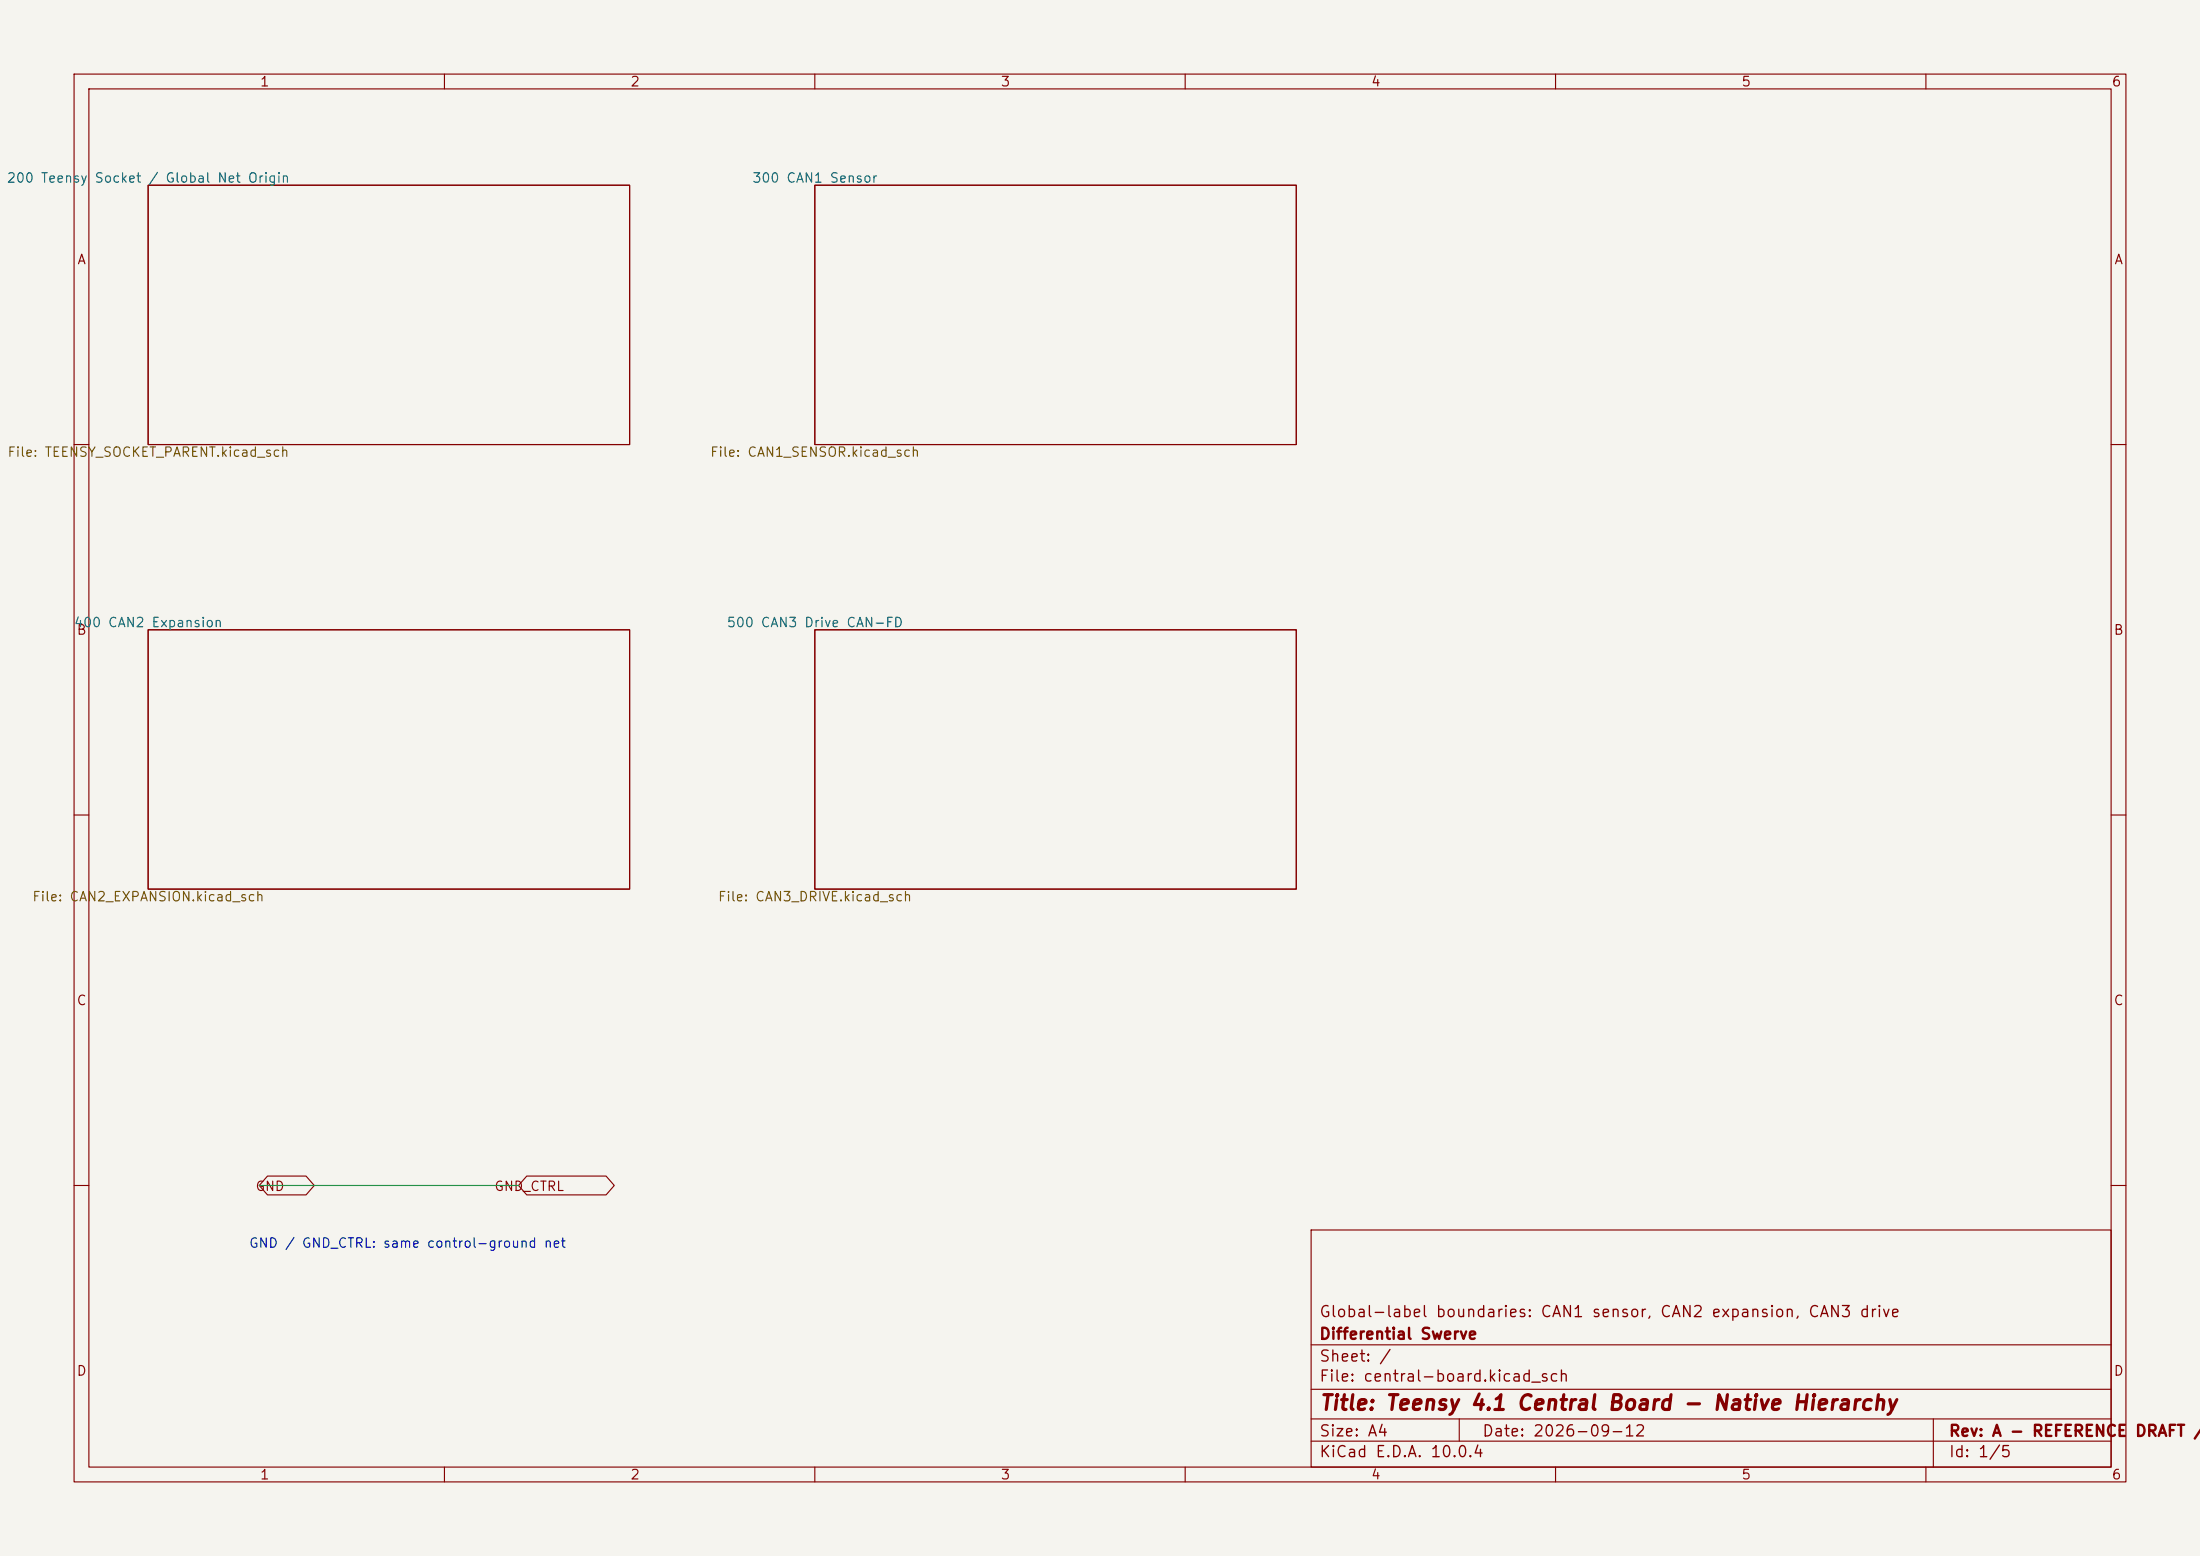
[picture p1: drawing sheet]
<svg xmlns="http://www.w3.org/2000/svg" width="297mm" height="210mm" viewBox="0 0 297 210" stroke-linecap="round" stroke-linejoin="round" font-family="sans-serif">
<path d="M0 0h297v210h-297z" fill="#f5f4ef" stroke="#f5f4ef" stroke-width=".14"/>
<g fill="none" stroke="#840000" stroke-width=".15">
<path d="M10 10h277v190h-277zM12 12h273v186h-273zM60 10v2M110 10v2M160 10v2M210 10v2M260 10v2M20 25h65v35h-65zM110 25h65v35h-65zM10 60h2M285 60h2M20 85h65v35h-65z"/>
<path d="M110 85h65v35h-65zM10 110h2M285 110h2M36.1 158.7h5.2l1.1 1.3-1.1 1.3h-5.2l-1.1-1.3zM71.1 158.7h10.7l1.1 1.3-1.1 1.3h-10.7l-1.1-1.3zM10 160h2M177 166h108v32h-108zM285 160h2M60 198v2M110 198v2M160 198v2M177 194.5h108"/>
<path d="M177 191.5h108M177 187.5h108M177 181.5h108M197 191.5v3M210 198v2M260 198v2M261 191.5v6.5"/>
</g>
<path d="M35 160h35" fill="none" stroke="#009600" stroke-width=".15"/>
<text font-size="2" fill="#840000" x="178" y="190.8">Title: Teensy 4.1 Central Board - Native Hierarchy</text>
<g font-size="1.5" fill="#840000">
<text x="178" y="178.2">Global-label boundaries: CAN1 sensor, CAN2 expansion, CAN3 drive</text>
<text x="178" y="184.2">Sheet: /</text>
<text x="178" y="181.2">Differential Swerve</text>
<text x="178" y="186.9">File: central-board.kicad_sch</text>
<text x="178" y="197.1">KiCad E.D.A. 10.0.4</text>
<text x="178" y="194.3">Size: A4</text>
<text x="200" y="194.3">Date: 2026-09-12</text>
<text x="263" y="194.3">Rev: A - REFERENCE</text>
<text x="263" y="197.1">Id: 1/5</text>
<text x="288.1" y="194.3">DRAFT /</text>
</g>
<g font-size="1.3" fill="#840000">
<text x="35" y="12">1</text>
<text x="85" y="12">2</text>
<text x="135" y="12">3</text>
<text x="185" y="12">4</text>
<text x="235" y="12">5</text>
<text x="285" y="12">6</text>
<text x="10.3" y="36">A</text>
<text x="285.3" y="36">A</text>
<text x="10.3" y="86">B</text>
<text x="285.3" y="86">B</text>
<text x="10.3" y="136">C</text>
<text x="285.3" y="136">C</text>
<text x="34.4" y="161.1">GND</text>
<text x="66.6" y="161.1">GND_CTRL</text>
<text x="10.3" y="186">D</text>
<text x="285.3" y="186">D</text>
<text x="35" y="200">1</text>
<text x="85" y="200">2</text>
<text x="135" y="200">3</text>
<text x="185" y="200">4</text>
<text x="235" y="200">5</text>
<text x="285" y="200">6</text>
</g>
<g font-size="1.3" fill="#006464">
<text x=".8" y="25">200 Teensy</text>
<text x="12.7" y="25">Socket / Global Net Origin</text>
<text x="101.5" y="25">300 CAN1 Sensor</text>
<text x="9.9" y="85">400 CAN2 Expansion</text>
<text x="98" y="85">500 CAN3 Drive CAN-FD</text>
</g>
<g font-size="1.3" fill="#725600">
<text x=".9" y="62">File: TEENSY_SOCKET_PARENT.kicad_sch</text>
<text x="95.8" y="62">File: CAN1_SENSOR.kicad_sch</text>
<text x="4.3" y="122">File: CAN2_EXPANSION.kicad_sch</text>
<text x="96.8" y="122">File: CAN3_DRIVE.kicad_sch</text>
</g>
<text font-size="1.3" fill="#0000c2" x="33.5" y="168.7">GND / GND_CTRL: same control-ground net</text>
</svg>
